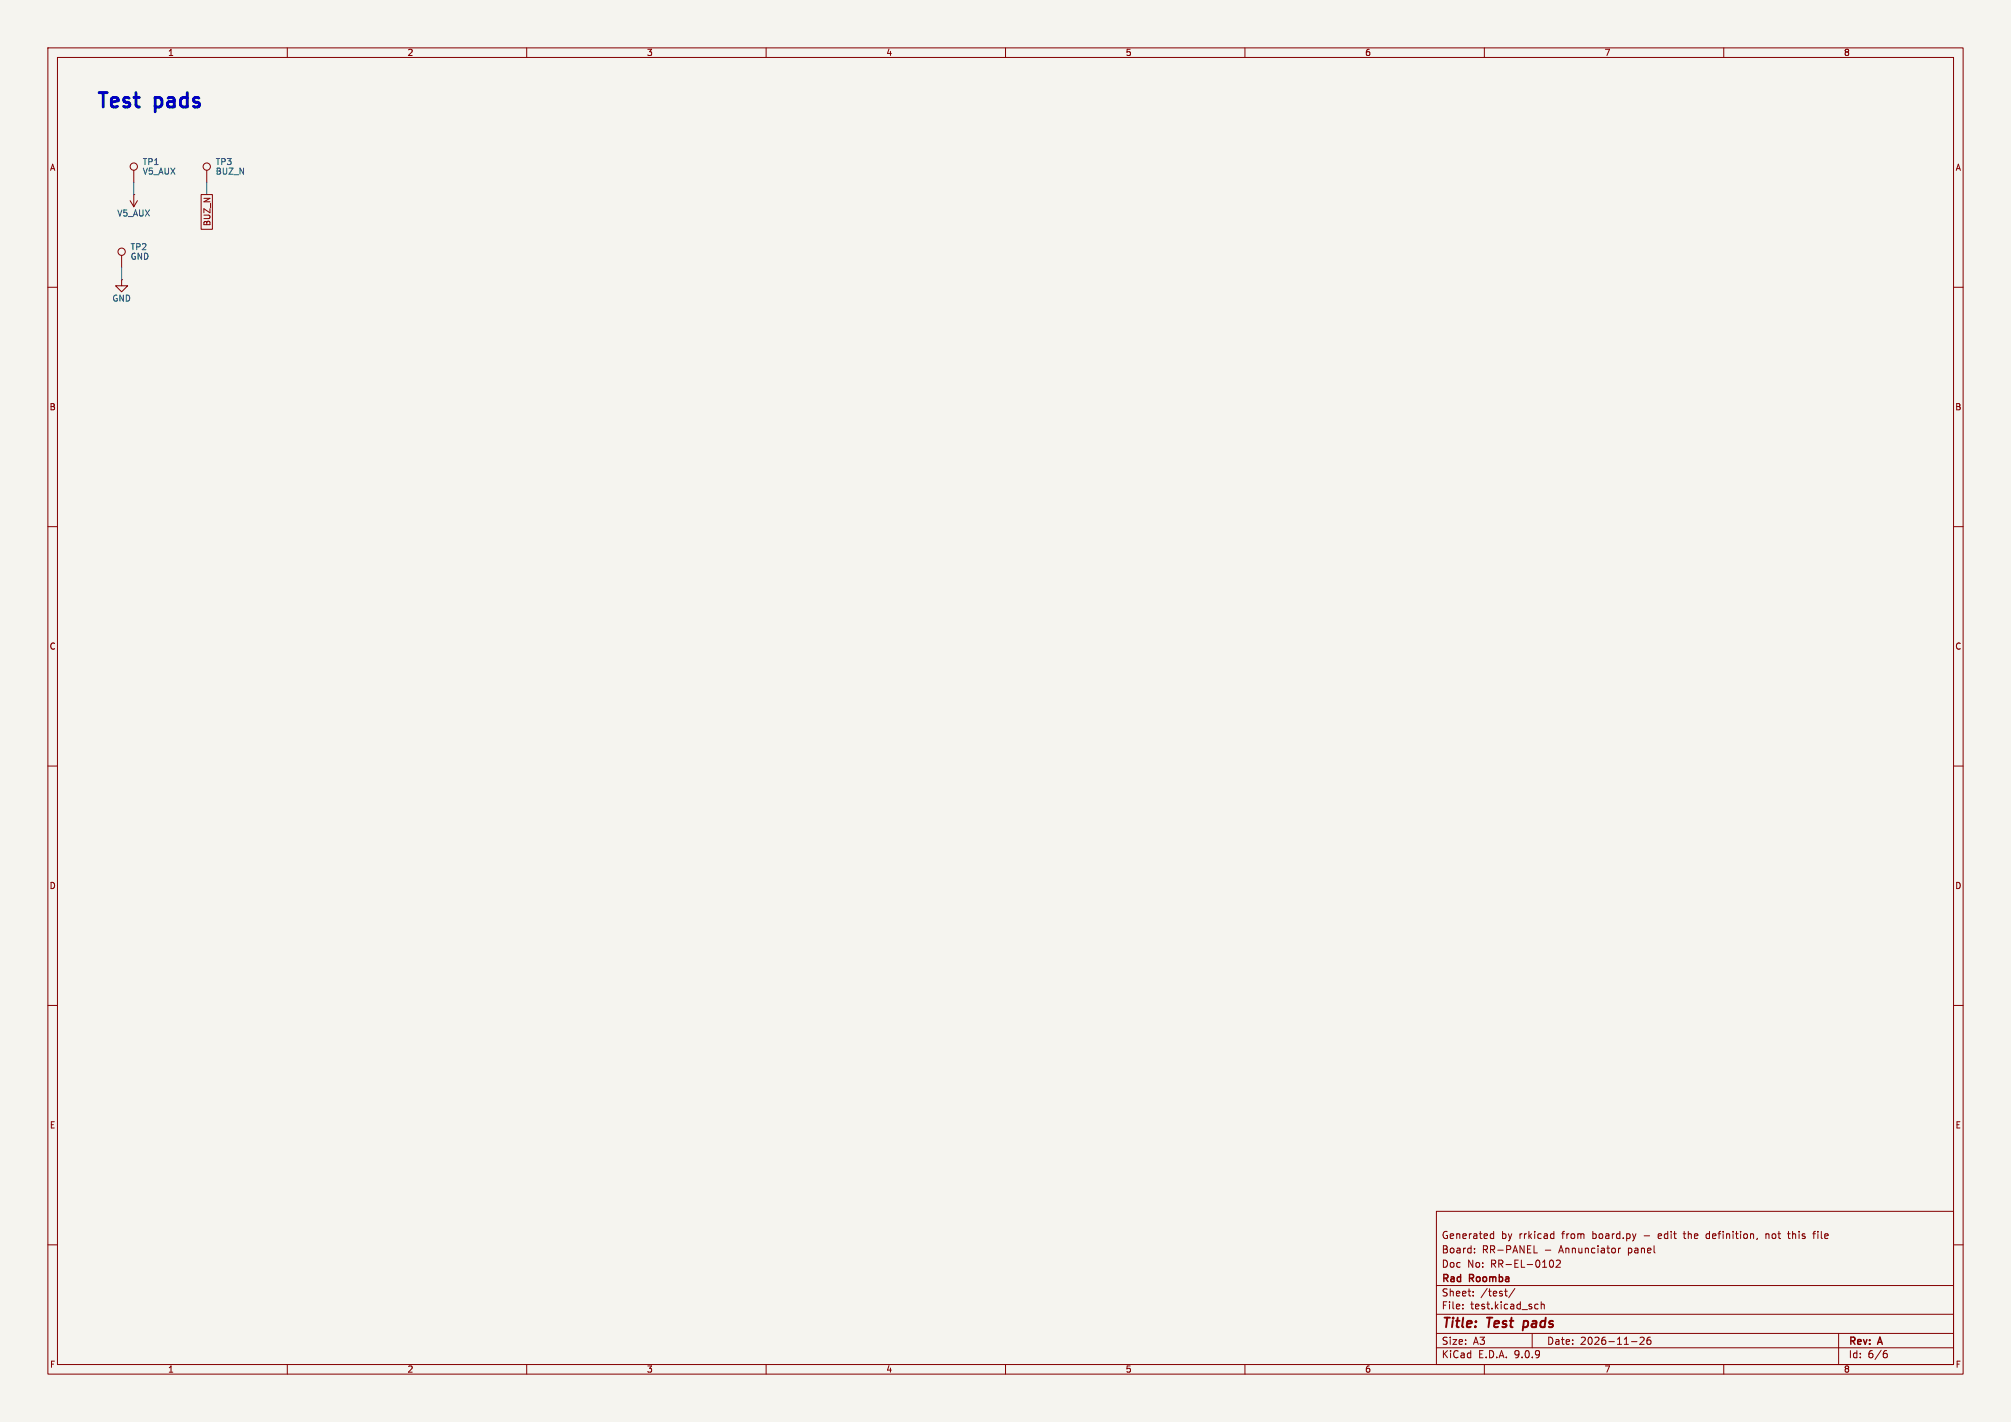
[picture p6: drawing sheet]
<svg xmlns="http://www.w3.org/2000/svg" width="420mm" height="297mm" viewBox="0 0 420 297" stroke-linecap="round" stroke-linejoin="round" font-family="sans-serif">
<path d="M0 0h420v297h-420z" fill="#f5f4ef" stroke="#f5f4ef" stroke-width=".21"/>
<g fill="none" stroke="#840000" stroke-width=".21">
<path d="M10 10h400v277h-400zM12 12h396v273h-396zM60 10v2M110 10v2M160 10v2M210 10v2M260 10v2M310 10v2M360 10v2M27.9 35.6v2.5M43.2 35.6v2.5M25.4 58.4v1.3h1.3l-1.3 1.3-1.3-1.3h1.3"/>
<path d="M25.4 58.4h.1M25.4 53.3v2.6M27.2 41.9l.7 1.3M27.9 40.6h.1M27.9 40.6v2.6M28.7 41.9l-.8 1.3M42 40.6h2.4v7.3h-2.4zM10 60h2M408 60h2M10 110h2M408 110h2M10 160h2"/>
<path d="M408 160h2M10 210h2M408 210h2M300 253h108v32h-108zM311.4 258.6h.5M311.4 257.8h.5M311.9 257.2v1.5M324.1 257.7l.4 .1M324.5 258.6l-.4 .1M324.5 257.2v1.5M351.5 257.7h.6M356.6 257.7l-.3 .3v.4l.3 .3"/>
<path d="M367 258.6l-.1 .3M368.8 257.7v1M369.2 257.7l-.4 .1M373.3 257.7h.6M373.5 257.2v1.3l.4 .2M378.6 257.7h.6M379.2 257.2l-.4 .2v1.3M10 260h2M300 278.5h108M300 274.5h108M300 268.5h108M305.5 273.2v.2"/>
<path d="M305.5 272.5v.1M307.7 270.5v.2M307.7 269.8v.1M307.9 261.5v.2M307.9 260.8v.1M314.2 269.7h.6M314.4 270.5l.4 .2M316.4 269.1l-1.3 1.9M320 278.5v3M320.4 261.7h.7M320.8 272.4l.4 .1M321.2 273.3l-.4 .1"/>
<path d="M321.9 272.5l.2-.1 .3 .1 .1 .9M321.9 271.9v1.5M323.6 263.8l.1-.5 .2-.1a.8 .8 0 0 1 .6 .7 .8 .8 0 0 1-.6 .8l-.2-.2-.1-.4M325 263.3l.6-.1 .3 .4-1 1.1h1M338 260.7v1M338.4 260.7l-.4 .3M342.5 279.4l.6-.1 .3 .4-1 1.1h1M344.7 279.3l-.5 .1a1.01 1.01 0 0 0 0 1.4l.5-.2 .1-.5-.3-.2h-.4l-.2 .2M384 278.5v6.5M408 260h2M60 285v2M110 285v2"/>
<path d="M160 285v2M210 285v2M260 285v2M300 281.5h108M310 285v2M340.7 280.2h1.2M360 285v2M393.6 282.7h.4l.2 .2-.1 .5-.5 .2M394 282.1l-.4 .1"/>
<circle cx="27.9" cy="34.8" r=".76"/>
<circle cx="43.2" cy="34.8" r=".76"/>
<circle cx="25.4" cy="52.6" r=".76"/>
</g>
<path d="M318.3 275.9l-.3 2" fill="none" stroke="#840000" stroke-width=".4"/>
<path d="M27.9 38.1v2.5M43.2 38.1v2.5M25.4 55.9v2.5" fill="none" stroke="#009600" stroke-width=".21"/>
<g font-size="4.2" fill="#0000c2">
<text x="20" y="22.8">Test</text>
<text x="32.5" y="22.8">pads</text>
</g>
<g font-size="2.8" fill="#840000">
<text x="301" y="277.9">Title:</text>
<text x="310.6" y="277.9">Test</text>
<text x="319" y="277.9">pads</text>
</g>
<g font-size="2.1" fill="#840000">
<text x="301" y="262">Board:</text>
<text x="301" y="259">Generated</text>
<text x="309.5" y="262">RR-PANEL</text>
<text x="313.5" y="259">by</text>
<text x="317.3" y="259">rrkicad</text>
<text x="322.6" y="262">-</text>
<text x="325.7" y="262">Annunciator</text>
<text x="326.4" y="259">from</text>
<text x="332.8" y="259">board.py</text>
<text x="340.3" y="262">panel</text>
<text x="343.7" y="259">-</text>
<text x="346.9" y="259">edit</text>
<text x="352.4" y="259">the</text>
<text x="357.2" y="259">definition,</text>
<text x="369.8" y="259">not</text>
<text x="374.6" y="259">this</text>
<text x="380.1" y="259">file</text>
<text x="301" y="268.2">Rad</text>
<text x="301" y="265">Doc</text>
<text x="306.4" y="265">No:</text>
<text x="306.9" y="268.2">Roomba</text>
<text x="311.4" y="265">RR-EL-0102</text>
<text x="301" y="273.7">File:</text>
<text x="301" y="271">Sheet:</text>
<text x="307.1" y="273.7">test.kicad_sch</text>
<text x="309.2" y="271">/test/</text>
<text x="301" y="281.1">Size:</text>
<text x="307.6" y="281.1">A3</text>
<text x="323" y="281.1">Date:</text>
<text x="330" y="281.1">2026-11-26</text>
<text x="386" y="281.3">Rev:</text>
<text x="392.4" y="281.3">A</text>
<text x="301" y="283.9">KiCad</text>
<text x="308.7" y="283.9">E.D.A.</text>
<text x="316.3" y="283.9">9.0.9</text>
<text x="386" y="283.9">Id:</text>
<text x="390.1" y="283.9">6/6</text>
</g>
<g font-size="1.8" fill="#840000">
<text x="35" y="11.9">1</text>
<text x="85" y="11.9">2</text>
<text x="135" y="11.9">3</text>
<text x="185" y="11.9">4</text>
<text x="235" y="11.9">5</text>
<text x="285" y="11.9">6</text>
<text x="335" y="11.9">7</text>
<text x="385" y="11.9">8</text>
<text x="10.3" y="35.9">A</text>
<text x="408.3" y="35.9">A</text>
<text x="44.1" y="47.3" transform="rotate(-90 44.1 47.3)">BUZ_N</text>
<text x="10.3" y="85.9">B</text>
<text x="408.2" y="85.9">B</text>
<text x="10.3" y="135.9">C</text>
<text x="408.2" y="135.9">C</text>
<text x="10.3" y="185.9">D</text>
<text x="408.2" y="185.9">D</text>
<text x="10.3" y="235.9">E</text>
<text x="408.3" y="235.9">E</text>
<text x="10.3" y="285.9">F</text>
<text x="35" y="286.9">1</text>
<text x="85" y="286.9">2</text>
<text x="135" y="286.9">3</text>
<text x="185" y="286.9">4</text>
<text x="235" y="286.9">5</text>
<text x="285" y="286.9">6</text>
<text x="335" y="286.9">7</text>
<text x="385" y="286.9">8</text>
<text x="408.3" y="285.9">F</text>
</g>
<g font-size="1.8" fill="#006464">
<text x="29.7" y="34.7">TP1</text>
<text x="45" y="34.7">TP3</text>
<text x="29.7" y="36.7">V5_AUX</text>
<text x="45" y="36.7">BUZ_N</text>
<text x="24.4" y="45.4">V5_AUX</text>
<text x="27.2" y="52.4">TP2</text>
<text x="27.2" y="54.4">GND</text>
<text x="23.4" y="63.2">GND</text>
</g>
</svg>
